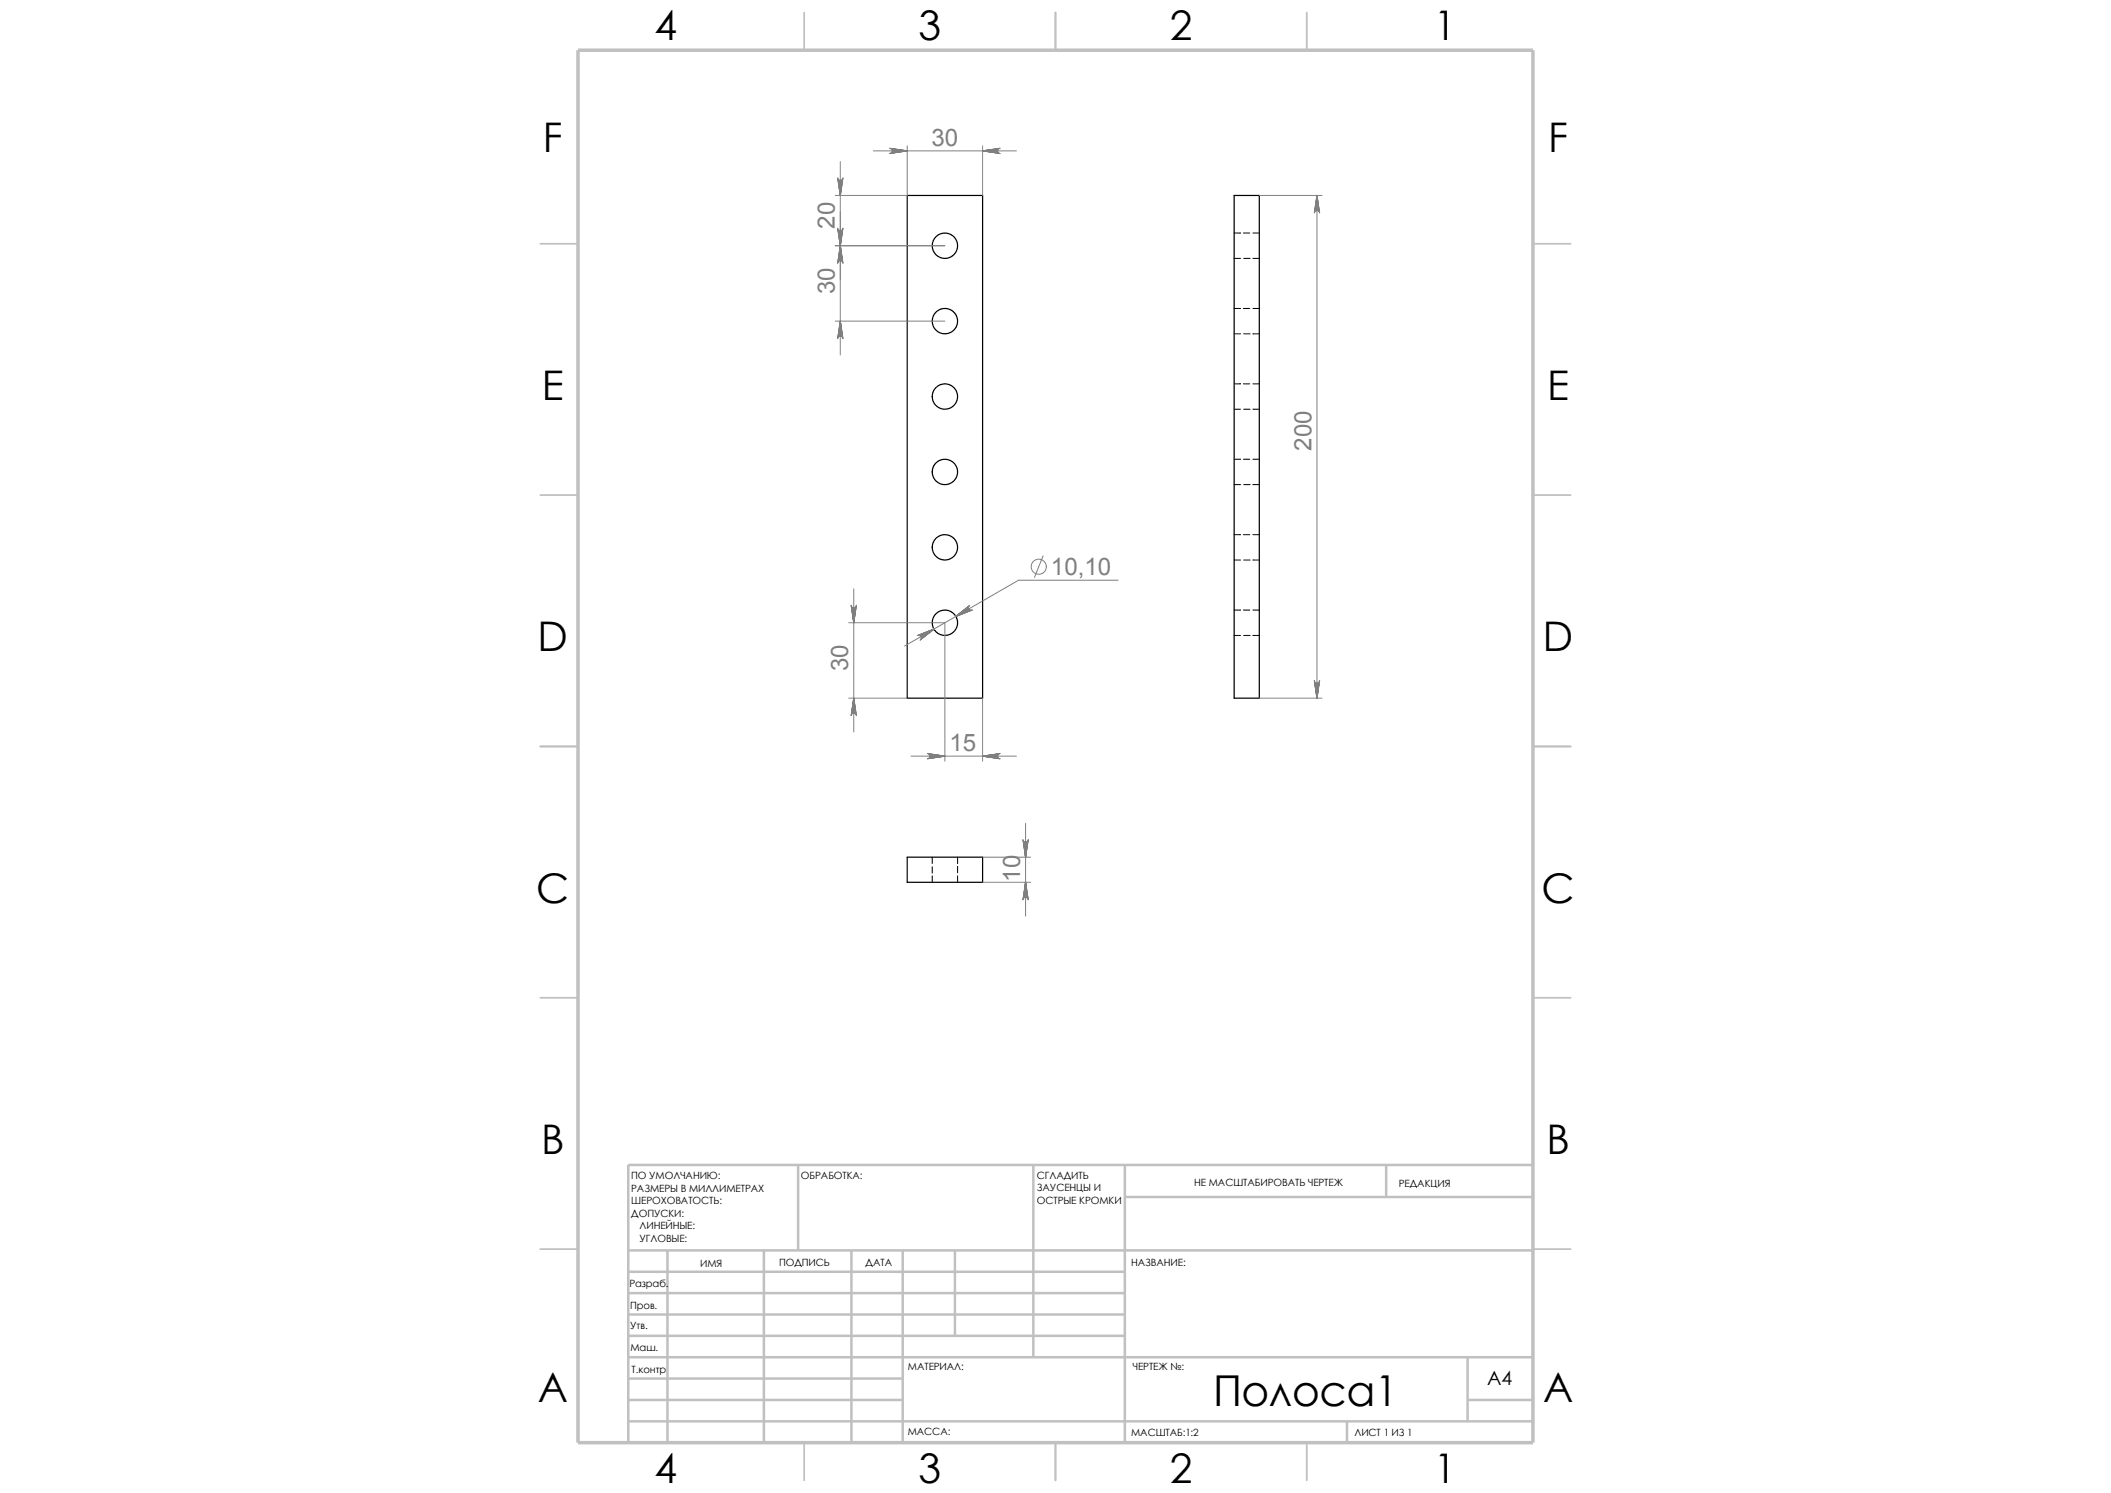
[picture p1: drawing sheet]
<svg xmlns="http://www.w3.org/2000/svg" width="420mm" height="297mm" viewBox="0 0 420 297" stroke-linecap="round" stroke-linejoin="round" font-family="sans-serif">
<g fill="none" stroke="#c0c0c0" stroke-width=".35">
<path d="M160 2.5v7.5M210 2.5v7.5M260 2.5v7.5M107.5 48.5h7.5M305 48.5h7.5M107.5 98.5h7.5M305 98.5h7.5M107.5 148.5h7.5M305 148.5h7.5M107.5 198.5h7.5M305 198.5h7.5M107.5 248.5h7.5"/>
<path d="M305 248.5h7.5M160 287v7.5M210 287v7.5M260 287v7.5"/>
</g>
<g fill="none" stroke="#c0c0c0" stroke-width=".5">
<path d="M158.8 231.7v17M205.6 231.7v38.3M223.8 231.7v55.3M223.8 238.1h81.2M275.8 231.7v6.4M305 231.7h-180v55.3M125 248.7h180M125 253h98.8M125 257.2h98.8M132.8 248.7v38.3M152 248.7v38.3M169.4 248.7v38.3"/>
<path d="M179.6 248.7v38.3M190 248.7v17M125 278.5h54.6M125 261.5h98.8M125 265.7h98.8M125 274.2h54.6M125 270h180M292 278.5h13M292 270v12.7M125 282.7h180M268 282.7v4.3"/>
</g>
<path d="M115 10h190v277h-190z" fill="none" stroke="#c0c0c0" stroke-width=".7" stroke-linecap="butt"/>
<g fill="none" stroke="#000" stroke-width=".2">
<path d="M245.5 51.4h1.3M245.5 46.4h1.3M247.4 46.4h1.2M247.4 51.4h1.3M249.3 51.4h1.2M249.3 46.4h1.2M245.5 76.4h1.3M245.5 66.4h1.3M245.5 61.4h1.3M247.4 76.4h1.2M247.4 61.4h1.2M247.4 66.4h1.3"/>
<path d="M249.3 76.4h1.2M249.3 66.4h1.2M249.3 61.4h1.2M245.5 81.4h1.3M245.5 96.4h1.3M245.5 91.4h1.3M247.4 91.4h1.2M247.4 81.4h1.3M247.4 96.4h1.3M249.3 81.4h1.2M249.3 96.4h1.2M249.3 91.4h1.2"/>
<path d="M245.5 111.4h1.3M245.5 106.4h1.3M247.4 106.4h1.2M247.4 111.4h1.3M249.3 111.4h1.2M249.3 106.4h1.2M245.5 126.4h1.3M245.5 121.4h1.3M247.4 121.4h1.2M247.4 126.4h1.3M249.3 126.4h1.2M249.3 121.4h1.2"/>
<path d="M185.5 170.5v1.3M185.5 172.4v1.3M185.5 174.2v1.3M190.5 170.5v1.3M190.5 172.3v1.3M190.5 174.2v1.3"/>
</g>
<g fill="none" stroke="#000" stroke-width=".24">
<path d="M180.5 38.9h15v100h-15zM245.5 38.9h5v100h-5zM180.5 170.5h15v5h-15z"/>
<circle cx="188" cy="48.9" r="2.52"/>
<circle cx="188" cy="78.9" r="2.52"/>
<circle cx="188" cy="63.9" r="2.52"/>
<circle cx="188" cy="93.9" r="2.52"/>
<circle cx="188" cy="108.9" r="2.52"/>
<circle cx="188" cy="123.9" r="2.52"/>
</g>
<g fill="none" stroke="#808080" stroke-width=".2">
<path d="M167.2 32.2v38.4M173.8 30h28.4M180.5 29v9.9h-14.3M195.5 29v9.9M250.6 38.9h12.4M262 38.9v100M166.2 48.9h21.8M166.2 63.9h21.8M169.9 117.1v28.5M207.5 110.6l-1.7 4.3M222.5 115.4h-19.9l-22.6 13.1M168.9 123.9h19.1"/>
<path d="M168.9 138.9h11.6M188 123.9v27.5M195.5 138.9v12.5M250.6 138.9h12.4M181.3 150.4h20.9M195.5 170.5h9.6M195.5 175.5h9.6M204 163.8v18.4"/>
<circle cx="206.7" cy="112.7" r="1.5"/>
</g>
<g fill="#808080" stroke="#808080" stroke-width=".2">
<path d="M167.2 48.9l-.6 3.5z"/>
<path d="M167.2 48.9l-.5 3.3z"/>
<path d="M167.2 48.9l-.3 3-.1 .1z"/>
<path d="M167.2 48.9l-.1 3h-.2z"/>
<path d="M167.2 48.9l.1 3h-.2z"/>
<path d="M167.2 48.9l.2 3h-.1z"/>
<path d="M167.2 48.9l.4 3.1-.2-.1z"/>
<path d="M167.2 48.9l.5 3.3z"/>
<path d="M167.2 48.9l.5 3.5z"/>
<path d="M167.7 35.4l-.5 3.5z"/>
<path d="M167.7 35.6l-.5 3.3z"/>
<path d="M167.4 35.8l.2-.1-.4 3.2z"/>
<path d="M167.3 35.9l.1-.1-.2 3.1z"/>
<path d="M167.1 35.9h.2l-.1 3z"/>
<path d="M166.9 35.8l.2 .1 .1 3z"/>
<path d="M166.8 35.7l.1 .1 .3 3.1z"/>
<path d="M166.7 35.6l.5 3.3z"/>
<path d="M166.6 35.4l.6 3.5z"/>
<path d="M169.9 138.9l-.6 3.5z"/>
<path d="M169.9 138.9l-.5 3.3z"/>
<path d="M169.9 138.9l-.3 3-.1 .1z"/>
<path d="M169.9 138.9l-.1 3h-.2z"/>
<path d="M169.9 138.9v3h-.1z"/>
<path d="M169.9 138.9l.2 3h-.2z"/>
<path d="M169.9 138.9l.4 3.1-.2-.1z"/>
<path d="M169.9 138.9l.4 3.3z"/>
<path d="M169.9 138.9l.5 3.5z"/>
<path d="M170.4 120.4l-.5 3.5z"/>
<path d="M170.3 120.6l-.4 3.3z"/>
<path d="M170.1 120.8l.2-.1-.4 3.2z"/>
<path d="M169.9 120.9l.2-.1-.2 3.1z"/>
<path d="M169.8 120.9h.1v3z"/>
<path d="M169.6 120.8l.2 .1 .1 3z"/>
<path d="M169.5 120.7l.1 .1 .3 3.1z"/>
<path d="M169.4 120.6l.5 3.3z"/>
<path d="M169.3 120.4l.6 3.5z"/>
<path d="M177 30.6l3.5-.6z"/>
<path d="M177.2 30.5l3.3-.5z"/>
<path d="M177.4 30.3l3.1-.3-3.2 .4z"/>
<path d="M177.5 30.1l3-.1-3.1 .3z"/>
<path d="M177.5 29.9l3 .1-3 .1z"/>
<path d="M177.4 29.8l3.1 .2-3-.1z"/>
<path d="M177.3 29.6l3.2 .4-3.1-.2z"/>
<path d="M177.2 29.5l3.3 .5z"/>
<path d="M177 29.5l3.5 .5z"/>
<path d="M195.5 30l3.5-.5z"/>
<path d="M195.5 30l3.3-.5z"/>
<path d="M195.5 30l3.2-.4-.1 .2z"/>
<path d="M195.5 30l3.1-.2-.1 .1z"/>
<path d="M195.5 30l3-.1v.2z"/>
<path d="M195.5 30l3 .1 .1 .2z"/>
<path d="M195.5 30l3.1 .3 .1 .1z"/>
<path d="M195.5 30l3.3 .5z"/>
<path d="M195.5 30l3.5 .6z"/>
<path d="M182.5 126.4l3.3-1.3z"/>
<path d="M182.7 126.4l3.1-1.3z"/>
<path d="M182.9 126.4l2.9-1.3-2.8 1.3z"/>
<path d="M183 126.4l2.8-1.3-2.6 1.5z"/>
<path d="M183.2 126.6l2.6-1.5-2.5 1.6z"/>
<path d="M183.3 126.7l2.5-1.6-2.5 1.8z"/>
<path d="M183.3 126.9l2.5-1.8-2.5 2z"/>
<path d="M183.3 127.1l2.5-2-2.6 2.1z"/>
<path d="M183.2 127.2l2.6-2.1-2.8 2.3z"/>
<path d="M190.2 122.6l3.3-1.3z"/>
<path d="M190.2 122.6l3.1-1.2z"/>
<path d="M190.2 122.6l2.8-1.3 .1 .1z"/>
<path d="M190.2 122.6l2.6-1.4 .2 .1z"/>
<path d="M190.2 122.6l2.5-1.6 .1 .2z"/>
<path d="M190.2 122.6l2.5-1.7v.1z"/>
<path d="M190.2 122.6l2.5-1.9v.2z"/>
<path d="M190.2 122.6l2.6-2.1z"/>
<path d="M190.2 122.6l2.7-2.2z"/>
<path d="M166.6 45.4l.6 3.5z"/>
<path d="M166.7 45.6l.5 3.3z"/>
<path d="M166.8 45.7l.1 .1 .3 3.1z"/>
<path d="M166.9 45.8l.2 .1 .1 3z"/>
<path d="M167.1 45.9h.2l-.1 3z"/>
<path d="M167.3 45.9l.1-.1-.2 3.1z"/>
<path d="M167.4 45.8l.2-.1-.4 3.2z"/>
<path d="M167.7 45.6l-.5 3.3z"/>
<path d="M167.7 45.4l-.5 3.5z"/>
<path d="M167.2 63.9l.5 3.5z"/>
<path d="M167.2 63.9l.5 3.3z"/>
<path d="M167.2 63.9l.4 3.2-.2-.2z"/>
<path d="M167.2 63.9l.2 3h-.1z"/>
<path d="M167.2 63.9l.1 3h-.2z"/>
<path d="M167.2 63.9l-.1 3h-.2z"/>
<path d="M167.2 63.9l-.3 3-.1 .2z"/>
<path d="M167.2 63.9l-.5 3.3z"/>
<path d="M167.2 63.9l-.6 3.5z"/>
<path d="M184.5 151l3.5-.6z"/>
<path d="M184.7 150.9l3.3-.5z"/>
<path d="M184.9 150.7l3.1-.3-3.2 .4z"/>
<path d="M185 150.5l3-.1-3.1 .3z"/>
<path d="M185 150.3l3 .1-3 .1z"/>
<path d="M184.9 150.2l3.1 .2-3-.1z"/>
<path d="M184.8 150l3.2 .4-3.1-.2z"/>
<path d="M184.7 149.9l3.3 .5z"/>
<path d="M184.5 149.9l3.5 .5z"/>
<path d="M195.5 150.4l3.5-.5z"/>
<path d="M195.5 150.4l3.3-.5z"/>
<path d="M195.5 150.4l3.2-.4-.1 .2z"/>
<path d="M195.5 150.4l3.1-.2-.1 .1z"/>
<path d="M195.5 150.4l3-.1v.2z"/>
<path d="M195.5 150.4l3 .1 .1 .2z"/>
<path d="M195.5 150.4l3.1 .3 .1 .1z"/>
<path d="M195.5 150.4l3.3 .5z"/>
<path d="M195.5 150.4l3.5 .6z"/>
<path d="M261.5 135.4l.5 3.5z"/>
<path d="M261.5 135.6l.5 3.3z"/>
<path d="M261.6 135.7l.2 .1 .2 3.1z"/>
<path d="M261.8 135.8l.1 .1 .1 3z"/>
<path d="M261.9 135.9h.2l-.1 3z"/>
<path d="M262.1 135.9l.2-.1-.3 3.1z"/>
<path d="M262.3 135.8l.1-.1-.4 3.2z"/>
<path d="M262.5 135.6l-.5 3.3z"/>
<path d="M262.6 135.4l-.6 3.5z"/>
<path d="M262 38.9l.6 3.5z"/>
<path d="M262 38.9l.5 3.3z"/>
<path d="M262 38.9l.4 3.2-.1-.2z"/>
<path d="M262 38.9l.3 3h-.2z"/>
<path d="M262 38.9l.1 3h-.2z"/>
<path d="M262 38.9l-.1 3h-.1z"/>
<path d="M262 38.9l-.2 3-.2 .2z"/>
<path d="M262 38.9l-.5 3.3z"/>
<path d="M262 38.9l-.5 3.5z"/>
<path d="M203.5 167l.5 3.5z"/>
<path d="M203.6 167.2l.4 3.3z"/>
<path d="M203.7 167.3l.1 .2 .2 3z"/>
<path d="M203.8 167.5h.2v3z"/>
<path d="M204 167.5h.1l-.1 3z"/>
<path d="M204.1 167.5h.2l-.3 3z"/>
<path d="M204.3 167.5l.1-.2-.4 3.2z"/>
<path d="M204.5 167.2l-.5 3.3z"/>
<path d="M204.6 167l-.6 3.5z"/>
<path d="M204 175.5l.6 3.5z"/>
<path d="M204 175.5l.5 3.3z"/>
<path d="M204 175.5l.4 3.2-.1-.1z"/>
<path d="M204 175.5l.3 3.1-.2-.1z"/>
<path d="M204 175.5l.1 3h-.1z"/>
<path d="M204 175.5v3l-.2 .1z"/>
<path d="M204 175.5l-.2 3.1-.1 .1z"/>
<path d="M204 175.5l-.4 3.3z"/>
<path d="M204 175.5l-.5 3.5z"/>
</g>
<text font-size="8.5" x="241.4" y="279.7">Полоса1</text>
<g font-size="8.1">
<text x="130.2" y="8">4</text>
<text x="182.7" y="8">3</text>
<text x="232.7" y="8">2</text>
<text x="285.2" y="8">1</text>
<text x="108" y="30.3">F</text>
<text x="308" y="30.3">F</text>
<text x="107.8" y="79.6">E</text>
<text x="307.8" y="79.6">E</text>
<text x="107" y="129.6">D</text>
<text x="307" y="129.6">D</text>
<text x="106.7" y="179.6">C</text>
<text x="306.7" y="179.6">C</text>
<text x="107.7" y="229.6">B</text>
<text x="307.7" y="229.6">B</text>
<text x="107" y="278.8">A</text>
<text x="307" y="278.8">A</text>
<text x="130.2" y="294.9">4</text>
<text x="182.7" y="294.9">3</text>
<text x="232.7" y="294.9">2</text>
<text x="285.2" y="294.9">1</text>
</g>
<g font-size="4.8" fill="#808080">
<text x="185.3" y="29">30</text>
<text x="166.1" y="45.5" transform="rotate(-90 166.1 45.5)">20</text>
<text x="166.1" y="58.6" transform="rotate(-90 166.1 58.6)">30</text>
<text x="260.9" y="89.6" transform="rotate(-90 260.9 89.6)">200</text>
<text x="209.1" y="114.4">10,10</text>
<text x="168.8" y="133.5" transform="rotate(-90 168.8 133.5)">30</text>
<text x="188.9" y="149.4">15</text>
<text x="202.9" y="175.4" transform="rotate(-90 202.9 175.4)">10</text>
</g>
<text font-size="3.9" x="295.9" y="275.5">A4</text>
<g font-size="2">
<text x="125.6" y="234.6">ПО УМОЛЧАНИЮ:</text>
<text x="125.6" y="237.1">РАЗМЕРЫ В МИЛЛИМЕТРАХ</text>
<text x="125.6" y="239.6">ШЕРОХОВАТОСТЬ:</text>
<text x="159.4" y="234.6">ОБРАБОТКА:</text>
<text x="206.3" y="234.5">СГЛАДИТЬ</text>
<text x="206.3" y="239.5">ОСТРЫЕ КРОМКИ</text>
<text x="206.3" y="237">ЗАУСЕНЦЫ И</text>
<text x="237.6" y="236">НЕ МАСШТАБИРОВАТЬ ЧЕРТЕЖ</text>
<text x="278.3" y="236.2">РЕДАКЦИЯ</text>
<text x="125.6" y="242.1">ДОПУСКИ:</text>
<text x="127.2" y="244.6">ЛИНЕЙНЫЕ:</text>
<text x="127.2" y="247.1">УГЛОВЫЕ:</text>
<text x="139.3" y="252">ИМЯ</text>
<text x="155" y="251.9">ПОДПИСЬ</text>
<text x="172.2" y="251.9">ДАТА</text>
<text x="225.1" y="251.9">НАЗВАНИЕ:</text>
<text x="125.2" y="256.1">Разраб.</text>
<text x="125.4" y="260.3">Пров.</text>
<text x="125.4" y="264.4">Утв.</text>
<text x="125.5" y="268.8">Маш.</text>
<text x="125.7" y="273.1">Т.контр</text>
<text x="180.6" y="272.5">МАТЕРИАЛ:</text>
<text x="225.4" y="272.5">ЧЕРТЕЖ №:</text>
<text x="180.6" y="285.5">МАССА:</text>
<text x="225.1" y="285.6">МАСШТАБ:1:2</text>
<text x="269.5" y="285.6">ЛИСТ 1 ИЗ 1</text>
</g>
</svg>
